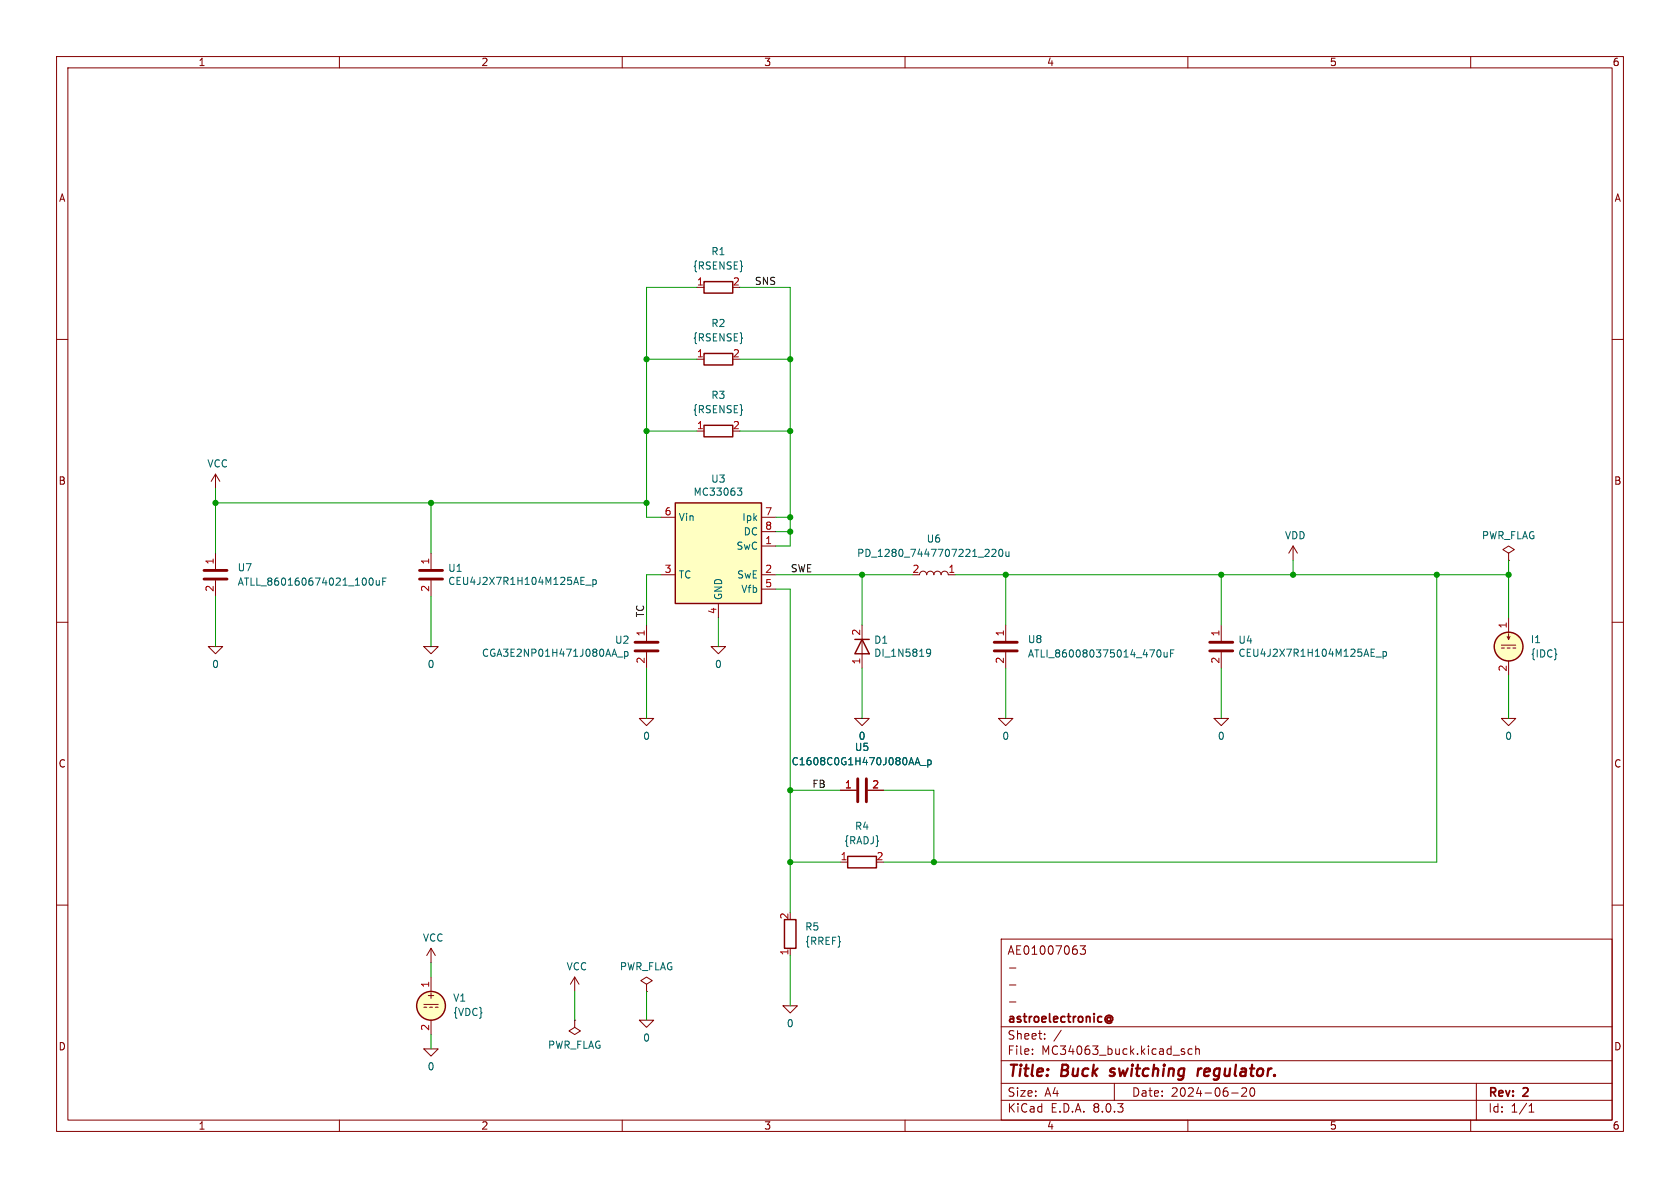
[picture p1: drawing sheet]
<svg xmlns="http://www.w3.org/2000/svg" width="297mm" height="210mm" viewBox="0 0 297 210" stroke-linecap="round" stroke-linejoin="round" font-family="sans-serif">
<g fill="none" stroke="#840000" stroke-width=".18">
<path d="M10 10h277v190h-277zM12 12h273v186h-273zM60 10v2M110 10v2M160 10v2M210 10v2M260 10v2M10 60h2M123.2 50.8h1.3M285 60h2M123.2 63.5h1.3M123.2 76.2h1.3"/>
<path d="M38.1 83.8l-.8 1.3M38.1 83.8v2.6M38.1 97.8v2.8M38.1 83.8l.8 1.3M228.6 96.5l-.8 1.3M228.6 96.5v2.6M228.6 96.5l.8 1.3M266.7 97.8l1-.6-1-.7-1 .7 1 .6v1.3M266.7 99.1h.1M10 110h2M36.8 114.3h2.6l-1.3 1.3zM38.1 102.6v2.8"/>
<path d="M125.7 114.3h2.6l-1.3 1.3zM152.4 110.5v7.6M162.6 101.6a.64 .64 0 0 1 .6-.6 .64 .64 0 0 1 .6 .6 .64 .64 0 0 1 .7-.6 .64 .64 0 0 1 .6 .6 .64 .64 0 0 1 .6-.6 .64 .64 0 0 1 .7 .6 .64 .64 0 0 1 .6-.6 .64 .64 0 0 1 .6 .6h1.3M177.8 110.5v2.8M177.8 115.3v2.8M215.9 110.5v2.8M215.9 115.3v2.8M265.4 114h2.6M265.4 114.6h.5M266.4 112.5l.3 .5 .3-.5M266.4 114.6h.6M266.7 109.2v2.6"/>
<path d="M266.7 112v1M266.7 116.8v2.6M267.5 114.6h.5M285 110h2M148.6 139.7h2.8M151.1 127h2.6l-1.3 1.3zM153.4 139.7h2.8M176.5 127h2.6l-1.3 1.3zM214.6 127h2.6l-1.3 1.3zM265.4 127h2.6l-1.3 1.3zM10 160h2M148.6 152.4h1.3"/>
<path d="M285 160h2M101.6 172.7l-.8 1.3M101.6 172.7v2.6M101.6 172.7l.8 1.3M114.3 174l1-.6-1-.7-1 .7 1 .6v1.3M114.3 175.3h.1M139.7 167.6v1.3M177 166h108v32h-108zM178.5 177.1h1.1M178.5 174.1h1.1M178.5 171.1h1.1M191 167.2h.9l-.5 .6 .4 .1v.7l-.2 .1h-.4l-.2-.1"/>
<path d="M60 198v2M101.6 180.3v1.3l1 .6-1 .7-1-.7 1-.6M101.6 180.3h.1M110 198v2M160 198v2M177 194.5h108M177 191.5h108M177 187.5h108M177 181.5h108M182.5 186.3v.1M182.5 185.5v.1M184.7 183.6v.1"/>
<path d="M184.7 182.8v.1M187.6 182.1l-1.3 2M197 191.5v3M209 185.9l.4 .1 .1 .2-.3 .2h-.2M209 185.4l.4 .1M210 198v2M210.7 185.5l-.4-.1-.3 .3v.4l.2 .2h.5M211.4 185.5l.2-.1 .4 .1v.9M211.4 184.9v1.5M217.7 193.2h1.2M220.3 192.4v.5l-.8 .9h.9M221.1 192.4a.81 .81 0 0 0 .4 1.4l.2-.1 .1-.5-.1-.8"/>
<path d="M260 198v2M261 191.5v6.5M270.3 196.6h.9M270.3 195.5l.4-.4v1.5"/>
</g>
<path d="M196.2 190.1l.1 .1M196.4 189l-.1 .3v.1M211.8 188.9l-.1 1.3M212.4 188.9l-.4 .1-.2 .3" fill="none" stroke="#840000" stroke-width=".4"/>
<path d="M195.6 179.7a.61 .61 0 0 1 .9-.1 .61 .61 0 0 1 0 .9l-.2-.1M196.3 180a.36 .36 0 0 0-.5-.1 .36 .36 0 0 0 0 .6 .36 .36 0 0 0 .5-.1M196.3 179.8v.6M195.6 180.7a.69 .69 0 0 0 1 0" fill="none" stroke="#840000" stroke-width=".3"/>
<g fill="none" stroke="#840000" stroke-width=".25">
<path d="M124.5 49.8h5v2h-5zM124.5 62.5h5v2h-5zM124.5 75.2h5v2h-5zM151.1 113h2.6M152.4 113l1.3 2.6h-2.6zM149.9 151.4h5v2h-5zM138.7 162.6h2v5h-2z"/>
<circle cx="266.7" cy="114.3" r="2.54"/>
</g>
<circle cx="266.7" cy="114.3" r="2.54" fill="#ffffc2" stroke="#ffffc2" stroke-width=".18"/>
<path d="M36.1 102.4h4M36.1 100.8h4M175.8 115.1h4M175.8 113.5h4M213.9 115.1h4M213.9 113.5h4M151.6 137.7v4M153.2 137.7v4" fill="none" stroke="#840000" stroke-width=".51"/>
<g fill="none" stroke="#006464" stroke-width=".18">
<path d="M175.4 97.2l.4-.1 .3 .4-.8 .9h.8M176.7 97.2l.2-.1a.68 .68 0 0 1 .4 .6 .68 .68 0 0 1-.4 .7l-.2-.2-.1-.3zM177.8 97.5l.1 .8 .3 .1 .2-.2M178.4 97.5v.9M65.4 102.2h.1a.68 .68 0 0 1 .5 .6 .68 .68 0 0 1-.5 .6h-.1M66.5 102.6l.1 .8h.3l.2-.1M67.1 102.6v.8M67.7 102.8h.4M68.3 102.2h-.6v1.2M163.9 114.8h.4l.2 .1a.84 .84 0 0 1-.3 1.1h-.3M164.5 115.3l-.2 .2h-.4M204.7 114.9h.1a.68 .68 0 0 1 .5 .6 .68 .68 0 0 1-.5 .6h-.1"/>
<path d="M205.8 115.3l.1 .8h.3l.1-.1M206.3 115.3v.8M206.9 115.5h.5M207.5 114.9h-.6v1.2M243.2 116.1h1M244.5 115.2v1.2M244.5 115.2h.4l.2 .2-.1 .6h-.5M162.2 133.9l.4 1.3M162.7 135.3h1M164 134.4v1.2M164 134.4h.4l.2 .2-.1 .5h-.5"/>
</g>
<path d="M119.4 88.9h15.2v17.8h-15.2z" fill="#ffffc2"/>
<g fill="none" stroke="#840000" stroke-width=".25">
<path d="M119.4 88.9h15.2v17.8h-15.2z"/>
<circle cx="76.2" cy="177.8" r="2.54"/>
</g>
<g fill="none" stroke="#840000" stroke-width=".18">
<path d="M76.2 97.8v2.8M116.8 91.4h2.6M134.6 96.5h2.6M134.6 91.4h2.6M134.6 94h2.6M74.9 114.3h2.6l-1.3 1.3zM76.2 102.6v2.8M114.3 110.5v2.8M114.3 115.3v2.8M116.8 101.6h2.6M127 106.7v2.5M134.6 101.6h2.6"/>
<path d="M134.6 104.1h2.6M113 127h2.6l-1.3 1.3zM148.6 139.7h2.8M153.4 139.7h2.8M74.9 177.5h2.6M74.9 178.1h.5M75.9 178.1h.6M76.2 167.6v2.6M76.2 172.7v2.6M76.2 167.6l-.8 1.3M76.2 167.6l.8 1.3M77 178.1h.5"/>
<path d="M138.4 177.8h2.6l-1.3 1.3zM74.9 185.4h2.6l-1.3 1.3zM76.2 180.3v2.6M113 180.3h2.6l-1.3 1.3z"/>
</g>
<path d="M130.4 86.3h.7l-.4 .5 .4 .1v.4l-.2 .2h-.4M103.5 103.4h1M104.8 102.5v1.2M104.8 102.5h.4l.2 .2-.1 .6h-.5M109.2 116.1h.9M110.4 115.2v1.2M110.4 115.2h.4l.2 .2-.1 .6h-.5M162.2 133.9l.4 1.3M162.7 135.3h1M164 134.4v1.2M164 134.4h.4l.2 .2-.1 .5h-.5" fill="none" stroke="#006464" stroke-width=".18"/>
<path d="M74.2 102.4h4M74.2 100.8h4M112.3 115.1h4M112.3 113.5h4" fill="none" stroke="#840000" stroke-width=".51"/>
<circle cx="76.2" cy="177.8" r="2.54" fill="#ffffc2" stroke="#ffffc2" stroke-width=".18"/>
<g fill="none" stroke="#009600" stroke-width=".18">
<path d="M123.2 50.8h-8.9v40.6h2.5M130.8 50.8h8.9v45.7h-2.5M114.3 63.5h8.9M114.3 76.2h8.9M130.8 63.5h8.9M130.8 76.2h8.9M38.1 86.4v11.4M38.1 88.9h76.2M76.2 88.9v8.9M137.2 94h2.5M137.2 91.4h2.5M228.6 99.1v2.5"/>
<path d="M266.7 99.1v10.1M38.1 105.4v8.9M76.2 105.4v8.9M114.3 118.1v8.9M116.8 101.6h-2.5v8.9M127 109.2v5.1M137.2 104.1h2.5v57.2M137.2 101.6h24.1M152.4 101.6v8.9M152.4 118.1v8.9M168.9 101.6h97.8M177.8 101.6v8.9"/>
<path d="M177.8 118.1v8.9M215.9 101.6v8.9M215.9 118.1v8.9M254 101.6v50.8h-97.8M266.7 119.4v7.6M139.7 139.7h8.9M156.2 139.7h8.9v12.7M139.7 152.4h8.9M76.2 170.2v2.5M101.6 175.3v5M114.3 175.3v5M139.7 168.9v8.9"/>
<path d="M76.2 182.9v2.5"/>
</g>
<g fill="#009600" stroke="#009600" stroke-width=".18">
<circle cx="254" cy="101.6" r=".46"/>
<circle cx="266.7" cy="101.6" r=".46"/>
<circle cx="177.8" cy="101.6" r=".46"/>
<circle cx="215.9" cy="101.6" r=".46"/>
<circle cx="228.6" cy="101.6" r=".46"/>
<circle cx="139.7" cy="91.4" r=".46"/>
<circle cx="139.7" cy="76.2" r=".46"/>
<circle cx="114.3" cy="88.9" r=".46"/>
<circle cx="114.3" cy="76.2" r=".46"/>
<circle cx="139.7" cy="63.5" r=".46"/>
<circle cx="114.3" cy="63.5" r=".46"/>
<circle cx="139.7" cy="152.4" r=".46"/>
<circle cx="152.4" cy="101.6" r=".46"/>
<circle cx="165.1" cy="152.4" r=".46"/>
<circle cx="139.7" cy="139.7" r=".46"/>
<circle cx="38.1" cy="88.9" r=".46"/>
<circle cx="76.2" cy="88.9" r=".46"/>
<circle cx="139.7" cy="94" r=".46"/>
</g>
<g font-size="2.8" fill="#840000">
<text x="178" y="190.9">Title:</text>
<text x="187.7" y="190.9">Buck</text>
<text x="197.1" y="190.9">switching</text>
<text x="213.4" y="190.9">regulator.</text>
</g>
<g font-size="2.1" fill="#840000">
<text x="178" y="169">AE01007063</text>
<text x="178" y="184">Sheet:</text>
<text x="178" y="181.2">astroelectronic@</text>
<text x="178" y="186.7">File:</text>
<text x="184.1" y="186.7">MC34063_buck.kicad_sch</text>
<text x="178" y="196.9">KiCad</text>
<text x="178" y="194.1">Size:</text>
<text x="184.7" y="194.1">A4</text>
<text x="185.7" y="196.9">E.D.A.</text>
<text x="193.3" y="196.9">8.0.3</text>
<text x="200" y="194.1">Date:</text>
<text x="207" y="194.1">2024-06-20</text>
<text x="263" y="194.3">Rev:</text>
<text x="263" y="196.9">Id:</text>
<text x="267.1" y="196.9">1/1</text>
<text x="269.4" y="194.3">2</text>
</g>
<g font-size="1.8" fill="#840000">
<text x="35" y="11.9">1</text>
<text x="85" y="11.9">2</text>
<text x="135" y="11.9">3</text>
<text x="185" y="11.9">4</text>
<text x="235" y="11.9">5</text>
<text x="285" y="11.9">6</text>
<text x="10.3" y="35.9">A</text>
<text x="285.3" y="35.9">A</text>
<text x="10.3" y="85.9">B</text>
<text x="285.3" y="85.9">B</text>
<text x="10.3" y="135.9">C</text>
<text x="285.3" y="135.9">C</text>
<text x="75.3" y="176.8">+</text>
<text x="10.3" y="185.9">D</text>
<text x="285.3" y="185.9">D</text>
<text x="35" y="199.9">1</text>
<text x="85" y="199.9">2</text>
<text x="135" y="199.9">3</text>
<text x="185" y="199.9">4</text>
<text x="235" y="199.9">5</text>
<text x="285" y="199.9">6</text>
</g>
<g font-size="1.8" fill="#006464">
<text x="122.4" y="47.9">{RSENSE}</text>
<text x="125.7" y="45.3">R1</text>
<text x="125.7" y="58">R2</text>
<text x="122.4" y="60.6">{RSENSE}</text>
<text x="125.7" y="70.7">R3</text>
<text x="122.4" y="73.3">{RSENSE}</text>
<text x="36.6" y="82.8">VCC</text>
<text x="122.5" y="87.8">MC33063</text>
<text x="125.6" y="85.5">U3</text>
<text x="119.9" y="92.3">Vin</text>
<text x="131.1" y="92.3">Ipk</text>
<text x="131.4" y="94.8">DC</text>
<text x="227.1" y="95.5">VDD</text>
<text x="261.9" y="95.5">PWR_FLAG</text>
<text x="41.9" y="101.2">U7</text>
<text x="79.1" y="101.3">U1</text>
<text x="130.1" y="97.4">SwC</text>
<text x="151.4" y="98.7">PD_1280_7447707221_220u</text>
<text x="163.7" y="96.1">U6</text>
<text x="41.9" y="103.7">ATLL_860160674021_100uF</text>
<text x="79.1" y="103.6">CEU4J2X7R1H104M125AE_p</text>
<text x="119.9" y="102.5">TC</text>
<text x="127.9" y="106.2" transform="rotate(-90 127.9 106.2)">GND</text>
<text x="130.2" y="102.5">SwE</text>
<text x="130.9" y="105">Vfb</text>
<text x="108.6" y="114">U2</text>
<text x="154.4" y="114">D1</text>
<text x="181.6" y="113.9">U8</text>
<text x="218.8" y="114">U4</text>
<text x="270.5" y="113.9">I1</text>
<text x="37.4" y="118.3">0</text>
<text x="75.5" y="118.3">0</text>
<text x="85.1" y="116.3">CGA3E2NP01H471J080AA_p</text>
<text x="126.3" y="118.3">0</text>
<text x="154.4" y="116.3">DI_1N5819</text>
<text x="181.6" y="116.4">ATLI_860080375014_470uF</text>
<text x="218.8" y="116.3">CEU4J2X7R1H104M125AE_p</text>
<text x="270.5" y="116.4">{IDC}</text>
<text x="113.6" y="131">0</text>
<text x="151.7" y="131">0</text>
<text x="177.1" y="131">0</text>
<text x="215.2" y="131">0</text>
<text x="266" y="131">0</text>
<text x="139.8" y="135.5">C1608C0G1H470J080AA_p</text>
<text x="151" y="132.9">U5</text>
<text x="149.2" y="149.5">{RADJ}</text>
<text x="151.1" y="146.9">R4</text>
<text x="74.7" y="166.6">VCC</text>
<text x="142.2" y="164.7">R5</text>
<text x="142.2" y="167.2">{RREF}</text>
<text x="100.1" y="171.7">VCC</text>
<text x="109.5" y="171.7">PWR_FLAG</text>
<text x="80" y="177.3">V1</text>
<text x="80" y="179.8">{VDC}</text>
<text x="96.8" y="185.6">PWR_FLAG</text>
<text x="113.6" y="184.3">0</text>
<text x="139" y="181.8">0</text>
<text x="75.5" y="189.4">0</text>
</g>
<g font-size="1.8" fill="#a90000">
<text x="123.1" y="50.5">1</text>
<text x="129.5" y="50.5">2</text>
<text x="123.1" y="63.2">1</text>
<text x="129.5" y="63.2">2</text>
<text x="123.1" y="75.9">1</text>
<text x="129.5" y="75.9">2</text>
<text x="117.4" y="91.2">6</text>
<text x="135.2" y="91.2">7</text>
<text x="135.2" y="93.7">8</text>
<text x="37.8" y="99.9" transform="rotate(-90 37.8 99.9)">1</text>
<text x="75.9" y="99.9" transform="rotate(-90 75.9 99.9)">1</text>
<text x="117.4" y="101.3">3</text>
<text x="135.2" y="96.3">1</text>
<text x="135.2" y="101.3">2</text>
<text x="161.2" y="101.3">2</text>
<text x="167.6" y="101.3">1</text>
<text x="37.8" y="104.7" transform="rotate(-90 37.8 104.7)">2</text>
<text x="75.9" y="104.7" transform="rotate(-90 75.9 104.7)">2</text>
<text x="135.2" y="103.9">5</text>
<text x="114" y="112.6" transform="rotate(-90 114 112.6)">1</text>
<text x="126.7" y="108.7" transform="rotate(-90 126.7 108.7)">4</text>
<text x="152.1" y="112.5" transform="rotate(-90 152.1 112.5)">2</text>
<text x="177.5" y="112.6" transform="rotate(-90 177.5 112.6)">1</text>
<text x="215.6" y="112.6" transform="rotate(-90 215.6 112.6)">1</text>
<text x="266.4" y="111.2" transform="rotate(-90 266.4 111.2)">1</text>
<text x="114" y="117.4" transform="rotate(-90 114 117.4)">2</text>
<text x="152.1" y="117.5" transform="rotate(-90 152.1 117.5)">1</text>
<text x="177.5" y="117.4" transform="rotate(-90 177.5 117.4)">2</text>
<text x="215.6" y="117.4" transform="rotate(-90 215.6 117.4)">2</text>
<text x="266.4" y="118.8" transform="rotate(-90 266.4 118.8)">2</text>
<text x="149.3" y="139.4">1</text>
<text x="154.1" y="139.4">2</text>
<text x="148.5" y="152.1">1</text>
<text x="154.9" y="152.1">2</text>
<text x="139.4" y="162.6" transform="rotate(-90 139.4 162.6)">2</text>
<text x="139.4" y="169" transform="rotate(-90 139.4 169)">1</text>
<text x="75.9" y="174.7" transform="rotate(-90 75.9 174.7)">1</text>
<text x="75.9" y="182.3" transform="rotate(-90 75.9 182.3)">2</text>
</g>
<g font-size="1.8" fill="#0f0f0f">
<text x="133.3" y="50.5">SNS</text>
<text x="139.7" y="101.3">SWE</text>
<text x="114" y="109.2" transform="rotate(-90 114 109.2)">TC</text>
<text x="143.5" y="139.4">FB</text>
</g>
</svg>
